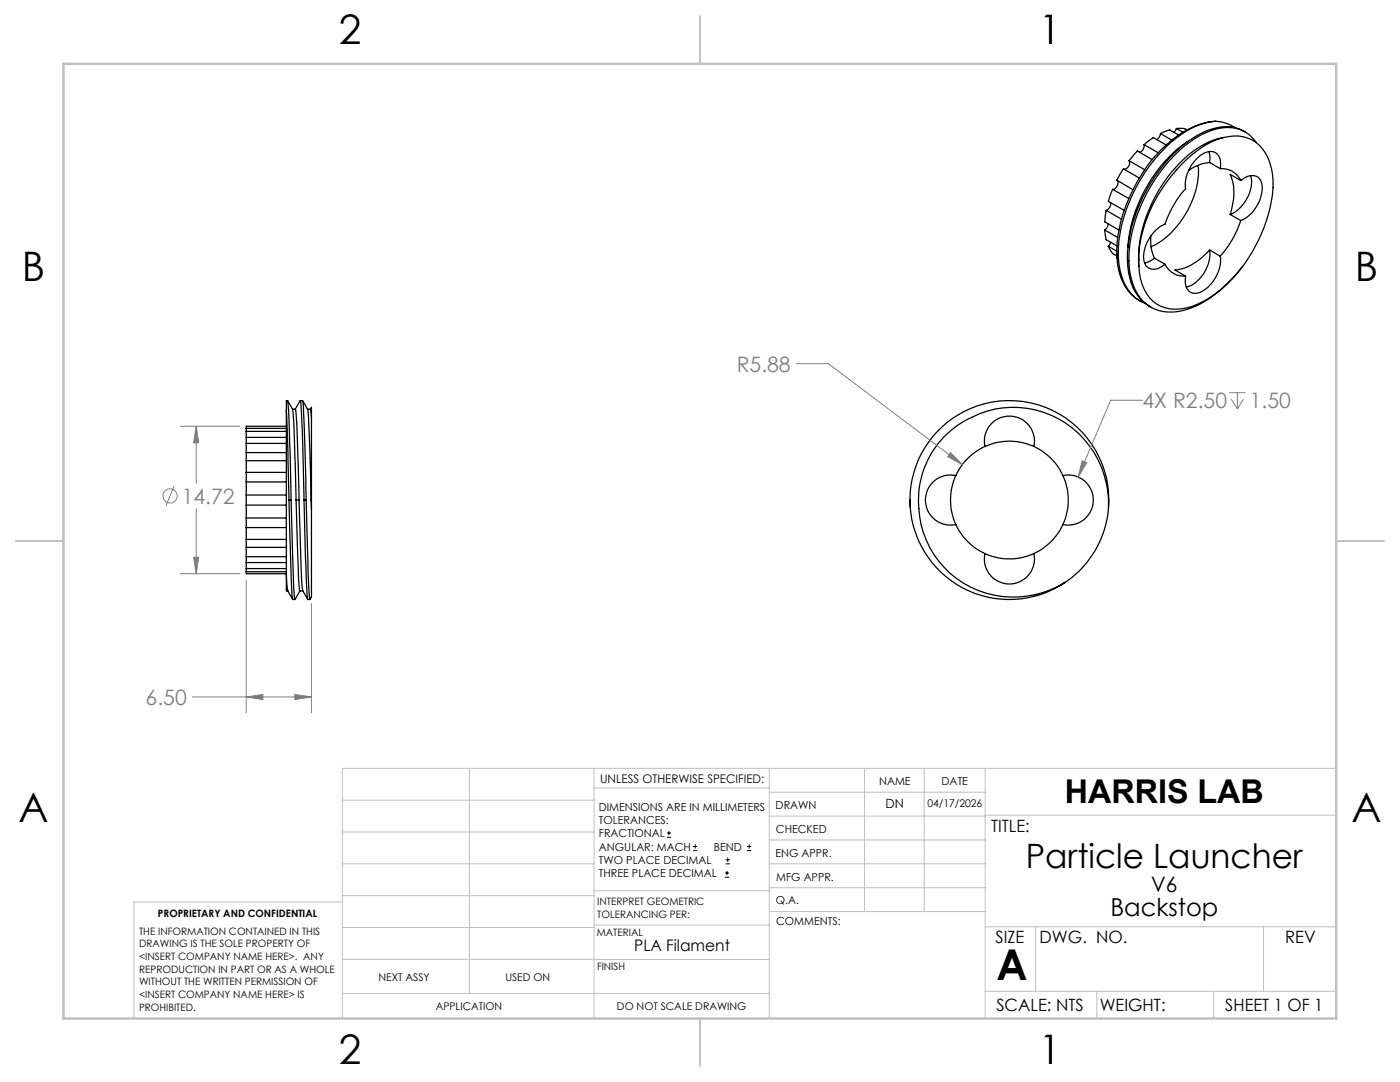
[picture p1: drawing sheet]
<svg xmlns="http://www.w3.org/2000/svg" width="279mm" height="216mm" viewBox="0 0 279 216" stroke-linecap="round" stroke-linejoin="round" font-family="sans-serif">
<g fill="none" stroke="#000" stroke-width=".25">
<path d="M222 37.8l-.8 2.4 3.2 1.8M222 37.8l3.3 1.8M223 36.1a1.25 1.25 0 0 1-1 1.7M225.3 32.1a1.24 1.24 0 0 1-1 1.7M225.3 32.1l3.2 1.8M227.4 35.5l-3.2-1.8-1 1.7-.3 .5 3.2 2M228.3 28.9a1.33 1.33 0 0 1-.9 1.5M228.3 28.9l1.9-1.5 2.5 1.5M228.3 28.9l2.8 1.6M229.9 31.9l-2.9-1.8-1.7 2M231.6 26.6a1.61 1.61 0 0 1-.7 1.3M231.6 26.6l1.8-.7 1.8 1.1"/>
<path d="M231.6 26.6l2.3 1.4M234.8 25.6l-.5 .8M234.8 25.6h1.2l.9 .3M234.8 25.6l1.3 .8M237.1 28.2a28.6 28.6 0 0 0-11.9 19.7l-.1 1.5M239.1 33a17.5 17.5 0 0 1-4.9 13 13 13 0 0 1-4.5 3.2M241.3 30.2l.2 1.1-.1 1.1M241.4 32.4a8.7 8.7 0 0 0-4.2 1.6M241.4 32.4l2.1 1.3M242.6 24.2a15.3 15.3 0 0 0-9 4.2 32.2 32.2 0 0 0-10.4 21v1.4M242.6 24.2a7.2 7.2 0 0 1 3.8 1.2M242.6 24.2a16.7 16.7 0 0 0-10.4 5.3 31.8 31.8 0 0 0-9.3 20v1.2"/>
<path d="M243.5 33.7a4.1 4.1 0 0 1 4.1 2.3M243.5 33.7a2.72 2.72 0 0 0-1.4-3.4 3.9 3.9 0 0 0-3.6 1.7 7.3 7.3 0 0 0-1.9 5.6 21 21 0 0 0-4.1 7.1 7.3 7.3 0 0 0-4.1 7.5 2.09 2.09 0 0 0 3.5 1l.6-.5M244.1 27.5a17.7 17.7 0 0 0-10.2 6.8 28 28 0 0 0-6.7 17.5M247.6 36a2.76 2.76 0 0 1 3.6-.5 4.3 4.3 0 0 1 .2 4.4 6.9 6.9 0 0 1-3.8 4.1M247.6 36l-2.1-1.2a11.1 11.1 0 0 1 0 8M248.5 26.3a7.5 7.5 0 0 0-6.8-.5 22.2 22.2 0 0 0-10.3 8.2 30.6 30.6 0 0 0-6.4 17.9M249.6 35a7.1 7.1 0 0 1-3.1 7.3l-1 .5M250.7 28.4a6.8 6.8 0 0 0-7.9-2.7 21.6 21.6 0 0 0-11 8.3 30.8 30.8 0 0 0-6.5 18.1M220.5 45.9l.3 1.9 2.1 1.3M220.5 45.9l2.6 1.5M220.8 42l-.3 2.3 2.8 1.6M220.8 42l3 1.7"/>
<path d="M221.2 44.7a1.58 1.58 0 0 1-.7 1.2M221.2 49.1l.8 1.5 .9 .5M221.2 49.1l1.7 1M221.6 40.4a1.38 1.38 0 0 1-.8 1.6M221.7 48.4l-.5 .7M222.9 50.7a10.4 10.4 0 0 0 4.4 9.2l.2 .2M222.9 50.7l.3 .1M222.9 51.3v.1M223.2 50.8a11.1 11.1 0 0 0 3.5 8.7l1.8 1M225 51.9a11 11 0 0 0 3.5 8.6l1.2 .8M225 51.9l.3 .2M225.3 52.1a10.7 10.7 0 0 0 4 8.9 9.1 9.1 0 0 0 8.4 .5 24.7 24.7 0 0 0 10.2-8.3"/>
<path d="M227.2 51.8l.1 1.4M227.2 51.8h.1M227.3 51.8a28.5 28.5 0 0 1 8.5-19 16.7 16.7 0 0 1 10.2-5.6 7 7 0 0 1 7.4 5.3 19.3 19.3 0 0 1-.9 12.2 34.4 34.4 0 0 1-4.6 8.5M227.3 51.8v1.4M227.3 53.2a9 9 0 0 0 3.6 7.5 8.7 8.7 0 0 0 8.1 0 23.5 23.5 0 0 0 8.9-7.5M229.7 47.1a8.1 8.1 0 0 0 .7 4.4M230.4 51.5l-1 .6-1 .4M230.4 51.5l2.1 1.2M232.5 52.7a4.3 4.3 0 0 0 4.1 2.4M241.4 49.9a10.9 10.9 0 0 1-6.9 4l2.1 1.2M241.4 49.9a7.1 7.1 0 0 1-4.7 7.4M241.4 49.9l2.1 1.2"/>
<path d="M243.5 51.1a7.3 7.3 0 0 1-4.4 7.4 2.02 2.02 0 0 1-2.6-2.3l.1-1.1M245.5 42.8l2.1 1.2M247.6 44a19.3 19.3 0 0 1-4.1 7.1M57.4 79.9l.3 4 .4 15.9M57.4 79.9h-.3v2M57.4 79.9l.5 .9a4 4 0 0 1 .7 2.7l.5 16.3M59.9 79.9l-1 1.8M59.9 79.9l.5 .1 .2 1.5 .5 18.3M59.9 79.9l.4 5.8 .4 14.1M60.4 79.9a6.6 6.6 0 0 1 1.2 4.9l.5 15M49.1 96.2v2.6M49.1 98.8v2"/>
<path d="M49.1 94.3v1.9M49.1 91.9v2.4M49.1 90.3v1.6M49.1 88.5v1.8M49.1 87.3v1.2M49.1 86.1v1.2M49.1 85.5v.6M49.1 96.2h8M49.1 98.8h8M49.1 94.3h8M49.1 91.9h8M49.1 90.3h8"/>
<path d="M49.1 88.5h8M49.1 87.3h8M49.1 86.1h8M49.1 85.5h8M57.1 81.9v32.6M57.1 81.9l.6 17.9M57.1 85.1h-8v.4M57.7 99.8l.5 18.3 .2 1.5h.5M57.7 99.8h.4M58.1 99.8l.2 9.3a76.4 76.4 0 0 0 .6 10.5M58.3 81.6h.6a199.3 199.3 0 0 1 .8 18.2M59.1 99.8l.2 7.4a80.2 80.2 0 0 0 .6 10.7"/>
<path d="M59.1 99.8h.6M59.7 99.8l.1 4.3a154.4 154.4 0 0 0 .6 13.8M60.7 99.8l.5 18.1 .2 1.7h.5a65.5 65.5 0 0 1-.5-9.6l-.3-10.2M60.7 99.8h.4M61.3 81.6h.6l.3-.3v2M61.9 81.7l.3 1.6M62.1 99.8l.1 1.7M62.1 99.8h.1M62.2 83.3v16.5M62.2 99.8v1.7M181.6 99.8a19.8 19.8 0 0 0 31 16.4M181.6 99.8a19.8 19.8 0 0 1 20.6-19.9 19.8 19.8 0 0 1 19 21.3"/>
<path d="M181.6 99.8v1.3M190.7 94.9a5 5 0 0 0-6 4.9 5 5 0 0 0 6 4.9M190.7 94.9a11.8 11.8 0 0 0 0 9.8M196.6 89.1a5 5 0 0 1 4.9-6.1 5 5 0 0 1 4.8 6.1M196.6 89.1a12.1 12.1 0 0 0-5.9 5.8M196.6 89.1a11.8 11.8 0 0 1 9.7 0M206.3 89.1a11.8 11.8 0 0 1 5.8 5.8M212.1 94.9a5 5 0 0 1 6.1 4.9 5 5 0 0 1-6.1 4.9M212.1 94.9a11.8 11.8 0 0 1 0 9.8M49.1 100.8v2.6M49.1 103.4v1.9M49.1 105.3v2.3"/>
<path d="M49.1 107.6v1.6M49.1 109.2v1.9M49.1 111.1v1.2M49.1 112.3v1.2M49.1 113.5v.6M49.1 114.1v.4h8M49.1 100.8h8M49.1 103.4h8M49.1 105.3h8M49.1 107.6h8M49.1 109.2h8M49.1 111.1h8"/>
<path d="M49.1 112.3h8M49.1 113.5h8M49.1 114.1h8M57.1 114.5l.3 3.4M57.1 114.5v3.4h.3M57.4 117.9l1 1.7M59.9 117.9l-1 1.7M59.9 117.9h.5M60.4 117.9l1 1.7M62.2 101.5v17.6l-.3 .5M190.7 104.7a11.8 11.8 0 0 0 5.9 5.8M196.6 110.5a5 5 0 0 0 4.9 6 5 5 0 0 0 4.8-6"/>
<path d="M196.6 110.5a11.8 11.8 0 0 0 9.7 0M212.1 104.7a11.6 11.6 0 0 1-5.8 5.8M212.5 116.2l-1 .7M221.2 101.2a19 19 0 0 0-10.8-18.1 19 19 0 0 0-20.8 3 19 19 0 0 0-5.1 20.6 19 19 0 0 0 17.1 12.4 19.6 19.6 0 0 0 11-2.9M221.2 101.2a19.6 19.6 0 0 1-8.6 15"/>
</g>
<g fill="none" stroke="#808080" stroke-width=".2">
<path d="M159 72.6h6.3l26.8 20.1M228 79.9h-6.3l-6.5 15.3M245.3 78.4h3.2M245.7 79.7l1.2 1.9M246.9 78.4v3.2M248.1 79.7l-1.2 1.9M34.7 96.9l-1.6 4.1M36 85.1h11.9M39.2 85.1l.5 3.3h-1.1zM39.2 85.1v11.3M189.7 90.3l2.4 2.4-3-1.6zM216 91.9l.9 .4-1.7 2.9z"/>
<path d="M36 114.5h11.9M38.6 111.2h1.1l-.5 3.3zM39.2 101.5v13M49.1 115.7v26.5M38.4 139.1h23.8M49.1 139.1l3.4-.5v1zM58.8 138.6l3.4 .5-3.4 .5zM62.2 120.4v21.8"/>
<circle cx="33.9" cy="99" r="1.41"/>
</g>
<g fill="none" stroke="#000" stroke-width=".2">
<path d="M133.1 167.1h.8M133.1 166.2h.8M133.5 165.8v.9M138.3 169.7h.8M138.3 168.9h.8M138.7 168.5v.8M144.7 175h.8M144.7 174.2h.8M144.8 172.4h.9M144.8 171.6h.9M145.1 173.8v.8M145.2 171.1v.9"/>
<path d="M149.1 169.7h.8M149.1 168.9h.8M149.5 168.5v.8"/>
</g>
<g fill="none" stroke="#c0c0c0" stroke-width=".2">
<path d="M68.3 159.7h50.3M93.7 153.3v44.9M118.6 153.3v49.9M118.6 157.2h34.9M153.5 153.3v49.9M153.5 158.1h43.1M172.5 153.3v28.6M184.4 153.3v28.6M196.6 153.3v49.9M266.7 153.3h-198.4v49.9M68.3 178.7h50.3M68.3 172.4h50.3"/>
<path d="M68.3 166h50.3M68.3 180h-41.6v23.2M118.6 177.7h35M153.5 167.6h43.1M153.5 162.8h43.1M153.5 172.4h43.1M153.5 177.1h43.1M196.6 162.7h70.1M68.3 198.2h85.2M68.3 191.4l85.2 .1M68.3 185.1h50.3M118.6 184.6h35"/>
<path d="M153.6 181.9h43M196.6 197.8h70.1M196.6 184.9h70.1M206.7 184.9v12.9M218.9 197.8v5.4M242.2 197.8v5.4M252.2 184.9v12.9"/>
</g>
<path d="M139.7 3.2v9.5M3.1 107.9h9.6M266.7 107.9h9.5M139.7 203.2v9.6" fill="none" stroke="#c0c0c0" stroke-width=".25"/>
<path d="M12.7 12.7h254v190.5h-254z" fill="none" stroke="#c0c0c0" stroke-width=".5"/>
<path d="M39.2 85.1l.5 3.3h-1.1zM38.6 111.2h1.1l-.5 3.3zM49.1 139.1l3.4-.5v1zM58.8 138.6l3.4 .5-3.4 .5zM189.7 90.3l-.6 .8 3 1.6zM216 91.9l-.8 3.3 1.7-2.9z" fill="#808080"/>
<text font-size="8.5" x="198.9" y="195.5">A</text>
<g font-size="8.1">
<text x="67.6" y="8.9">2</text>
<text x="207.3" y="8.9">1</text>
<text x="4.4" y="56.2">B</text>
<text x="270.4" y="56.2">B</text>
<text x="3.7" y="164.1">A</text>
<text x="269.7" y="164.1">A</text>
<text x="67.6" y="212.4">2</text>
<text x="207.3" y="212.4">1</text>
</g>
<text font-size="6.7" x="204.7" y="173.1">Particle Launcher</text>
<text font-size="6.5" x="212.5" y="160.2">HARRIS LAB</text>
<text font-size="4.9" x="221.6" y="182.7">Backstop</text>
<g font-size="4.2" fill="#808080">
<text x="147" y="74.1">R5.88</text>
<text x="228" y="81.4">4X R2.50</text>
<text x="249.4" y="81.4">1.50</text>
<text x="36.3" y="100.5">14.72</text>
<text x="29.1" y="140.7">6.50</text>
</g>
<text font-size="4.2" x="229.8" y="177.9">V6</text>
<g font-size="3.4">
<text x="197.8" y="166">TITLE:</text>
<text x="198.7" y="188.1">SIZE</text>
<text x="207.5" y="188.1">DWG. NO.</text>
<text x="256.5" y="188.2">REV</text>
<text x="198.8" y="201.7">SCALE: NTS</text>
<text x="219.5" y="201.8">WEIGHT:</text>
<text x="244.5" y="201.7">SHEET 1 OF 1</text>
</g>
<text font-size="3.2" x="126.6" y="189.8">PLA Filament</text>
<text font-size="2.5" x="176.7" y="161.3">DN</text>
<text font-size="2.4" x="119.8" y="156.2">UNLESS OTHERWISE SPECIFIED:</text>
<g font-size="2.2">
<text x="119.5" y="161.8">DIMENSIONS ARE IN MILLIMETERS</text>
<text x="154.8" y="161.4">DRAWN</text>
<text x="175.4" y="156.6">NAME</text>
<text x="187.9" y="156.7">DATE</text>
<text x="119.5" y="164.4">TOLERANCES:</text>
<text x="119.5" y="167.1">FRACTIONAL</text>
<text x="154.9" y="166.3">CHECKED</text>
<text x="119.5" y="169.7">ANGULAR: MACH</text>
<text x="119.5" y="172.4">TWO PLACE DECIMAL</text>
<text x="142.5" y="169.7">BEND</text>
<text x="154.8" y="170.9">ENG APPR.</text>
<text x="119.5" y="175">THREE PLACE DECIMAL</text>
<text x="154.9" y="175.7">MFG APPR.</text>
<text x="154.9" y="180.4">Q.A.</text>
<text x="154.9" y="184.6">COMMENTS:</text>
</g>
<g font-size="2.1">
<text x="185.1" y="161.1">04/17/2026</text>
<text x="75.5" y="195.7">NEXT ASSY</text>
<text x="100.9" y="195.7">USED ON</text>
<text x="86.9" y="201.5">APPLICATION</text>
<text x="123.1" y="201.6">DO NOT SCALE DRAWING</text>
</g>
<g font-size="2">
<text x="31.5" y="182.9">PROPRIETARY AND CONFIDENTIAL</text>
<text x="119.2" y="180.6">INTERPRET GEOMETRIC</text>
<text x="119.2" y="183.1">TOLERANCING PER:</text>
<text x="27.8" y="186.5">THE INFORMATION CONTAINED IN THIS</text>
<text x="27.8" y="189">DRAWING IS THE SOLE PROPERTY OF</text>
<text x="27.8" y="191.6">&lt;INSERT COMPANY NAME HERE&gt;. ANY</text>
<text x="119.1" y="186.7">MATERIAL</text>
<text x="27.8" y="194.1">REPRODUCTION IN PART OR AS A WHOLE</text>
<text x="27.8" y="196.6">WITHOUT THE WRITTEN PERMISSION OF</text>
<text x="119.1" y="193.5">FINISH</text>
<text x="27.8" y="199.1">&lt;INSERT COMPANY NAME HERE&gt; IS</text>
<text x="27.8" y="201.7">PROHIBITED.</text>
</g>
</svg>
